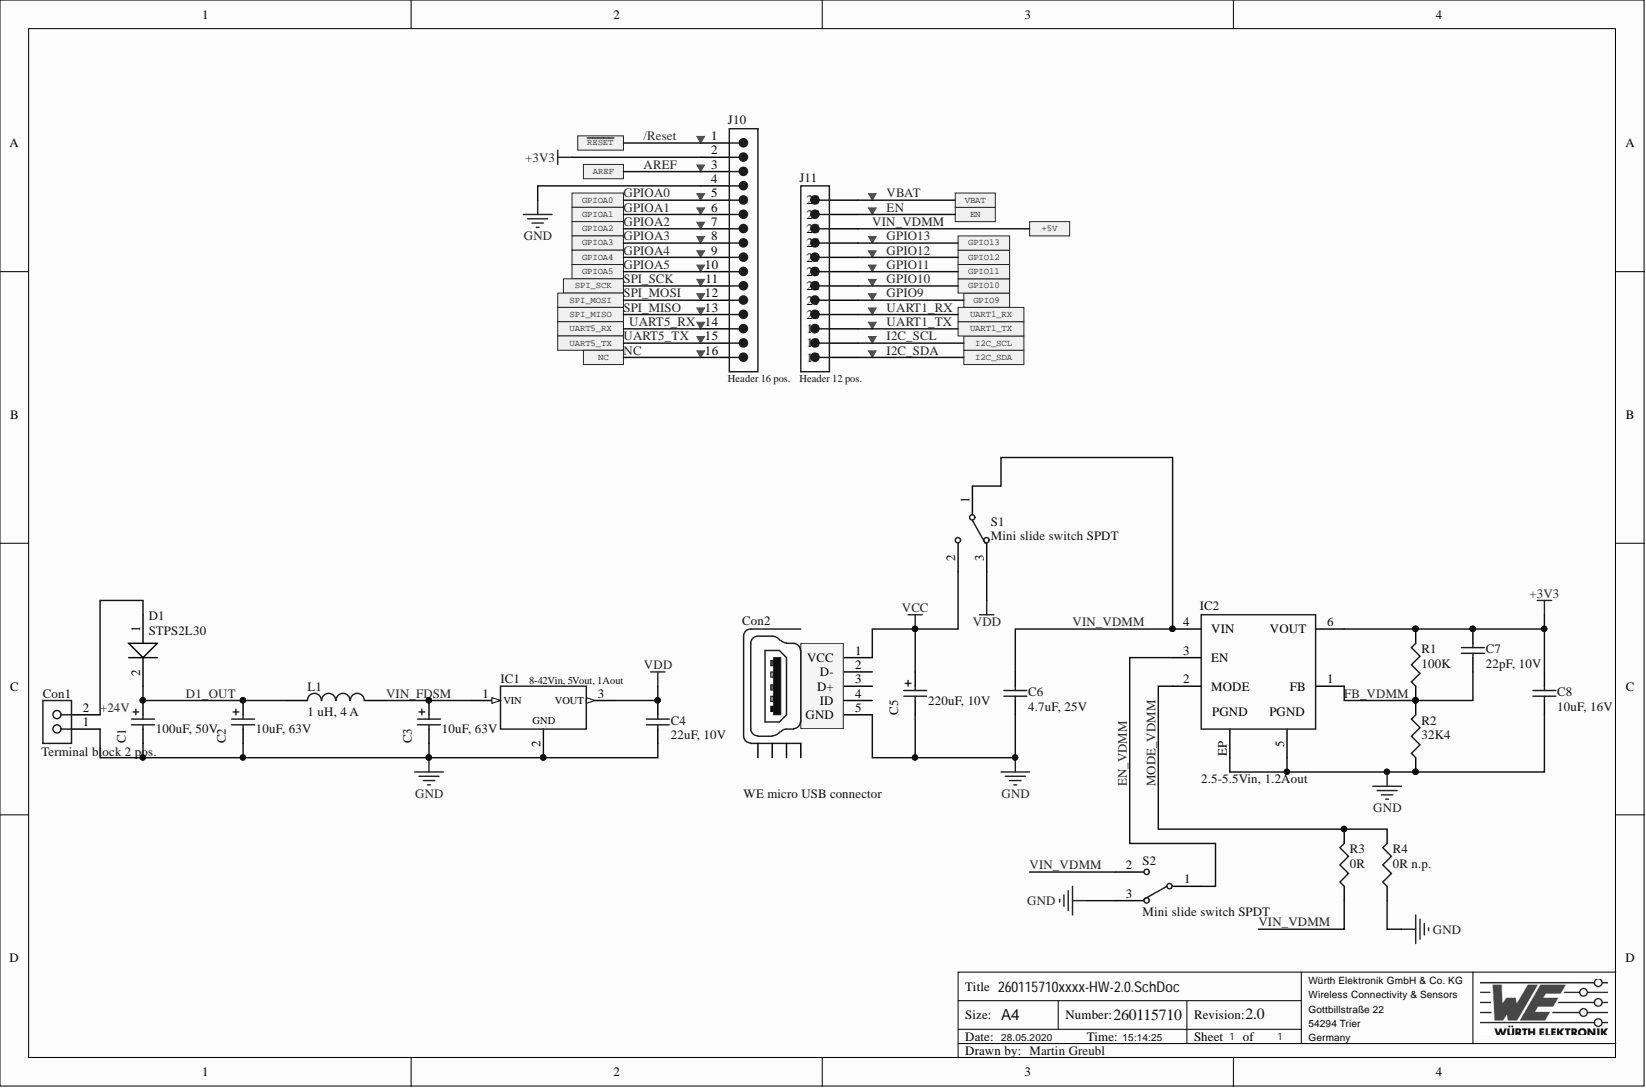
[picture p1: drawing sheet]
# Altium project 260115710xxxx-HW-2.0.PrjPcb
1 sheet, 22 parts. Net scope: flat (ports and power ports of the same name join across sheets).
Board file: 260115710xxxx-HW-2.0.PcbDoc

## Sheet 260115710xxxx-HW-2.0.SchDoc: FeatherWing
size A4; DrawnBy: Martin Greubl; DocumentNumber: 260115710; Revision: 2.0; SheetNumber: 1; SheetTotal: 1

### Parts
C1  100uF, 50V  [WCAP-ATG8_8x11.5]
C2  10uF, 63V  [WCAP-PSHP_8x8.7mm]
C3  10uF, 63V  [WCAP-PSHP_8x8.7mm]
C4  22uF, 10V  [WCAP-CSGP_0805_H=1.25mm]
C5  220uF, 10V  [WCAP-PSLP_6.3x5.8]
C6  4.7uF, 25V  [WCAP-CSGP_0805_H=1.25mm]
C7  22pF, 10V  [WCAP-CSGP_0805_H=0.6mm_Reflow]
C8  10uF, 16V  [WCAP-CSGP_0805_H=1.25mm]
Con1  Terminal block 2 pos.  [691805010302]
Con2  WE micro USB connector  [629105136821]
D1  Diode 30V/1A  [SMA Flat]  (value not drawn)
IC1  8-42Vin, 5Vout, 1Aout  [173010x35]
IC2  2.5-5.5Vin, 1.2Aout  [171010550]
J10  Header 16 pos.  [61301611121]
J11  Header 12 pos.  [61301211121]
L1  1 uH, 4 A  [WE-PD2_4532]
R1  100K  [SMD Resistor 0603 IPC]
R2  32K4  [SMD Resistor 0603 IPC]
R3  0R  [SMD Resistor 0402 IPC]
R4  0R n.p.  [SMD Resistor 0402 IPC]  (no BOM)
S1  Mini slide switch SPDT  [450301014042]
S2  Mini slide switch SPDT  [450301014042]

### Ports
+5V, AREF, EN, GPIO9, GPIO10, GPIO11, GPIO12, GPIO13, GPIOA0, GPIOA1, GPIOA2, GPIOA3, GPIOA4, GPIOA5, I2C_SCL, I2C_SDA, NC, SPI_MISO, SPI_MOSI, SPI_SCK, UART1_RX, UART1_TX, UART5_RX, UART5_TX, VBAT, ~{RESET}

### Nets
+3V3: C7.2 C8.1 IC2.6(VOUT) J10.2 R1.2
GND: C1.1(N) C2.1(N) C3.1(N) C4.2 C5.1(N) C6.2 C8.2 Con1.1 Con2.5(GND) IC1.2(GND) IC2.5(PGND) IC2.EP(PGND) J10.4 R2.1 R4.1 S2.3
VCC: C5.2(P) Con2.1(VCC) S1.2
VDD: C4.1 IC1.3(VOUT) S1.3
+24V: Con1.2 D1.1
/Reset: J10.1 ; port ~{RESET}
AREF: J10.3 ; port AREF
D1_OUT: C1.2(P) C2.2(P) D1.2 L1.1
EN: J11.11(27) ; port EN
EN_VDMM: IC2.3(EN) S2.1(COM)
FB_VDMM: C7.1 IC2.1(FB) R1.1 R2.2
GPIO9: J11.5(21) ; port GPIO9
GPIO10: J11.6(22) ; port GPIO10
GPIO11: J11.7(23) ; port GPIO11
GPIO12: J11.8(24) ; port GPIO12
GPIO13: J11.9(25) ; port GPIO13
GPIOA0: J10.5 ; port GPIOA0
GPIOA1: J10.6 ; port GPIOA1
GPIOA2: J10.7 ; port GPIOA2
GPIOA3: J10.8 ; port GPIOA3
GPIOA4: J10.9 ; port GPIOA4
GPIOA5: J10.10 ; port GPIOA5
I2C_SCL: J11.2(18) ; port I2C_SCL
I2C_SDA: J11.1(17) ; port I2C_SDA
MODE_VDMM: IC2.2(MODE) R3.2 R4.2
NC: J10.16 ; port NC
SPI_MISO: J10.13 ; port SPI_MISO
SPI_MOSI: J10.12 ; port SPI_MOSI
SPI_SCK: J10.11 ; port SPI_SCK
UART1_RX: J11.4(20) ; port UART1_RX
UART1_TX: J11.3(19) ; port UART1_TX
UART5_RX: J10.14 ; port UART5_RX
UART5_TX: J10.15 ; port UART5_TX
VBAT: J11.12(28) ; port VBAT
VIN_FDSM: C3.2(P) IC1.1(VIN) L1.2
VIN_VDMM: C6.1 IC2.4(VIN) J11.10(26) R3.1 S1.1(COM) S2.2 ; port +5V

Not connected (* = marked no-connect by the designer): Con2 2(D-) 3(D+) 4(ID) Z1(Shield) Z2(Shield) Z3(Shield) Z4(Shield)
